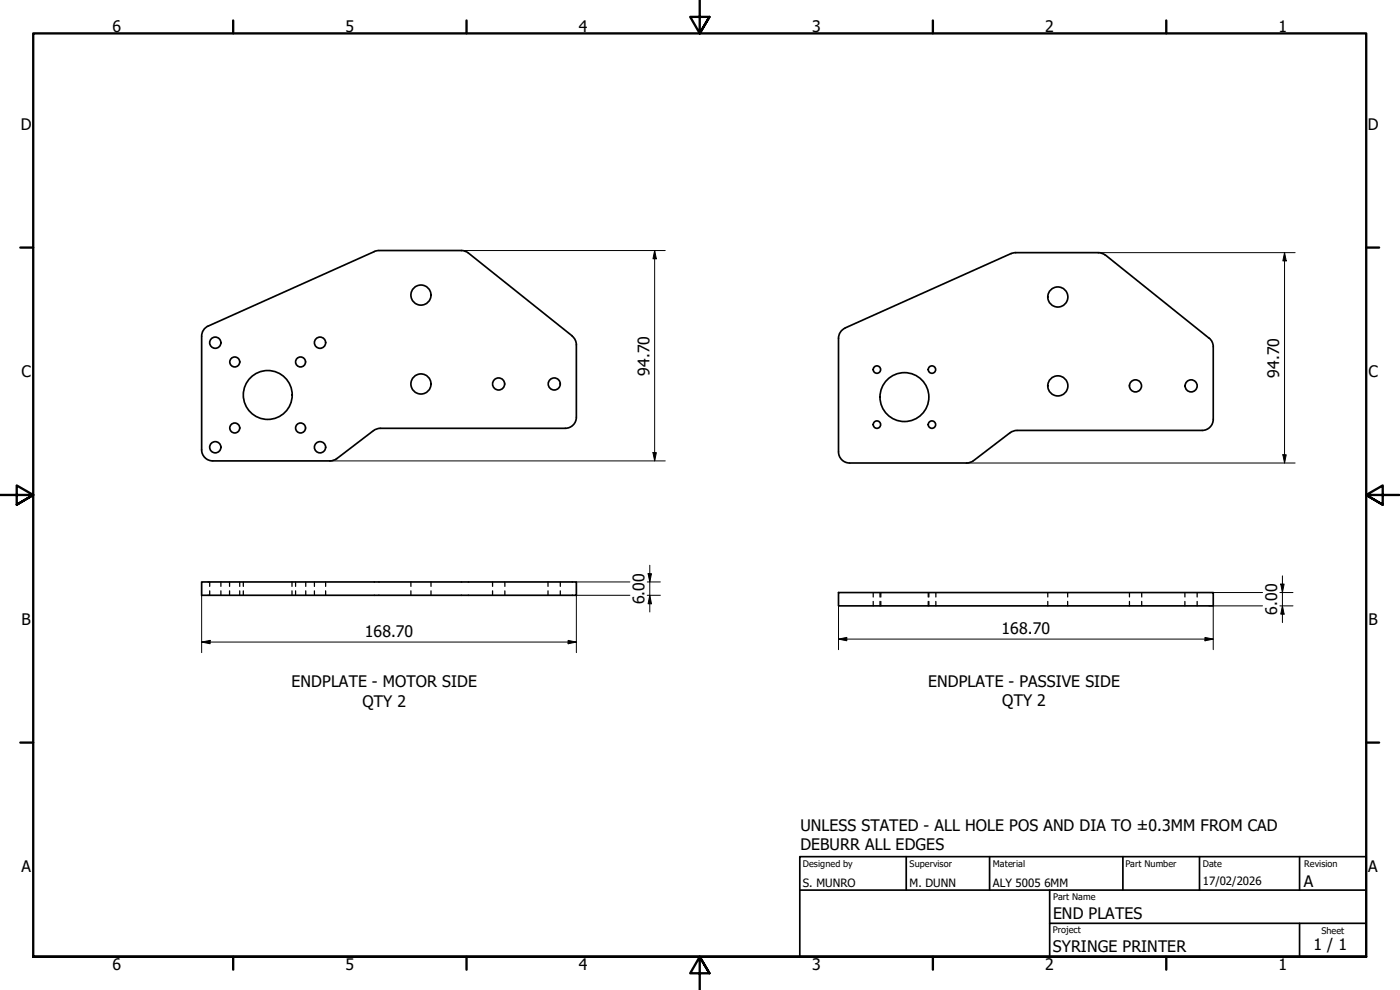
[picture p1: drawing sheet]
<svg xmlns="http://www.w3.org/2000/svg" width="420mm" height="297mm" viewBox="0 0 420 297" stroke-linecap="round" stroke-linejoin="round" font-family="sans-serif">
<!-- layer: Visible (ISO) -->
<g fill="none" stroke="#000" stroke-width=".51">
<path d="M113.7 75.2l-1 .1-50.2 22.5-.9 .6-.7 .9-.4 1.6M113.7 75.2h24.8M138.5 75.2l.9 .1 1.1 .6M140.6 75.9l31.8 25.7 .6 1.8v21.8a3.3 3.3 0 0 1-3.3 3.3h-56l-1.6 .7-11.1 8.5M304.8 75.8h24.8l1.3 .3 .8 .4 31.2 24.9 .9 1.2 .3 1.4v21.8M304.8 75.8l-1.3 .3-49.9 22.3-.9 .7-.7 .8-.3 1.6M60.5 100.9v34.1a3.3 3.3 0 0 0 3.3 3.3h35.2M251.7 101.5v34.1a3.3 3.3 0 0 0 3.3 3.3h35.1l1.3-.2 .7-.5M101 137.6l-1.1 .6-.9 .1M364.1 125.8a3.3 3.3 0 0 1-3.3 3.3l-56 .1-1.6 .6-11 8.4M60.5 174.6h112.5v4h-112.5zM251.7 177.8h112.4v4h-112.4z"/>
<circle cx="126.3" cy="88.5" r="3"/>
<circle cx="317.5" cy="89.1" r="3"/>
<circle cx="64.6" cy="102.8" r="1.68"/>
<circle cx="70.5" cy="108.6" r="1.49"/>
<circle cx="80.4" cy="118.5" r="7.3"/>
<circle cx="90.2" cy="108.6" r="1.49"/>
<circle cx="96" cy="102.8" r="1.68"/>
<circle cx="126.3" cy="115.2" r="3"/>
<circle cx="149.6" cy="115.2" r="1.81"/>
<circle cx="166.3" cy="115.2" r="1.81"/>
<circle cx="263.2" cy="110.9" r="1.11"/>
<circle cx="271.4" cy="119.1" r="7.3"/>
<circle cx="279.7" cy="110.9" r="1.11"/>
<circle cx="317.5" cy="115.8" r="3"/>
<circle cx="340.8" cy="115.8" r="1.81"/>
<circle cx="357.5" cy="115.8" r="1.81"/>
<circle cx="64.6" cy="134.2" r="1.68"/>
<circle cx="70.5" cy="128.4" r="1.49"/>
<circle cx="90.2" cy="128.4" r="1.49"/>
<circle cx="96" cy="134.2" r="1.68"/>
<circle cx="263.2" cy="127.4" r="1.11"/>
<circle cx="279.7" cy="127.4" r="1.11"/>
</g>
<!-- layer: Hidden (ISO) -->
<g fill="none" stroke="#000" stroke-width=".38">
<path d="M62.9 174.6v1.3M62.9 177.3v1.3M66.3 174.6v1.3M66.3 177.3v1.3M68.9 174.6v1.3M68.9 177.3v1.3M71.9 174.6v1.3M71.9 177.3v1.3M73 174.6v1.3M73 177.3v1.3M87.6 174.6v1.3M87.6 177.3v1.3"/>
<path d="M88.7 174.6v1.3M88.7 177.3v1.3M91.8 174.6v1.3M91.8 177.3v1.3M94.4 174.6v1.3M94.4 177.3v1.3M97.7 174.6v1.3M97.7 177.3v1.3M123.3 174.6v1.3M123.3 177.3v1.3M129.3 174.6v1.3M129.3 177.3v1.3"/>
<path d="M147.8 174.6v1.3M147.8 177.3v1.3M151.5 174.6v1.3M151.5 177.3v1.3M164.5 174.6v1.3M164.5 177.3v1.3M168.1 174.6v1.3M168.1 177.3v1.3M262.1 177.8v1.3M264.1 177.8v1.3M264.4 177.8v1.3M278.6 177.8v1.3"/>
<path d="M278.8 177.8v1.3M280.9 177.8v1.3M314.5 177.8v1.3M320.4 177.8v1.3M339 177.8v1.3M342.6 177.8v1.3M355.6 177.8v1.3M359.3 177.8v1.3M262.1 180.5v1.3M264.1 180.5v1.3M264.4 180.5v1.3M278.6 180.5v1.3"/>
<path d="M278.8 180.5v1.3M280.9 180.5v1.3M314.5 180.5v1.3M320.4 180.5v1.3M339 180.5v1.3M342.6 180.5v1.3M355.6 180.5v1.3M359.3 180.5v1.3"/>
</g>
<!-- layer: Border (ISO) -->
<g fill="none" stroke="#000" stroke-width=".7">
<path d="M70 6.1v3.9M140 6.1v3.9M210 0v10l-2.9-4.9h5.8l-2.9 4.9 2.9-4.9M280 6.1v3.9M350 6.1v3.9M6.1 74.3h3.9M410 74.3h3.9M0 148.5h10l-5-2.8v5.7l5-2.9-5 2.9M420 148.5h-10l5-2.8v5.7l-5-2.9 5 2.9M6.1 222.8h3.9M410 222.8h3.9M10 287.1v-277.1h400v277.1h-400h400"/>
<path d="M70 287.1v3.8M140 287.1v3.8M212.9 292l-2.9-4.9 2.9 4.9h-5.8l2.9-4.9v9.9M280 287.1v3.8M350 287.1v3.8"/>
</g>
<!-- layer: Title (ISO) -->
<path d="M240 257h170v30.1h-170zM272 257v10.1M297 257v10.1M337 257v10.1M360 257v10.1M390 257v10.1M240 267.1h170M315 277h95M315 267.1v20M390 277v10.1" fill="none" stroke="#000" stroke-width=".51"/>
<!-- layer: Dimension (ISO) -->
<g fill="none" stroke="#000" stroke-width=".3">
<path d="M138.5 75.2h61.1M196.5 75.2l.5 2.4h-1zM196.5 75.2v63.1M329.6 75.8h59.1M385.5 75.8l.5 2.5h-1zM385.5 75.8v63.1M99 138.3h100.6M196 135.8h1l-.5 2.5zM290.1 138.9h98.6M385 136.4h1l-.5 2.5zM60.5 178.6v17.2M173 174.6h16"/>
<path d="M189 178.6h-16v17.2M194.2 174.6h4M194.2 178.6h4M194.5 172.1h1l-.5 2.5zM195 178.6l.5 2.6h-1zM195 169.6v14M362.8 177.8h16.1M384.1 177.8h3.9M384.4 175.2h1l-.5 2.6zM384.9 172.8v14M60.5 192.6l2.6-.5v1.1zM60.5 192.6h112.5"/>
<path d="M170.5 192.1l2.5 .5-2.5 .6zM251.7 191.8l2.4-.6v1.1zM251.7 191.8h112.4M251.7 181.8v13.1M361.6 191.2l2.5 .6-2.5 .5zM362.8 181.8h16.1M364.1 181.8v13.1M384.1 181.8h3.9M384.9 181.8l.5 2.5h-1z"/>
</g>
<path d="M196.5 75.2l.5 2.4h-1zM385.5 75.8l.5 2.5h-1zM196 135.8h1l-.5 2.5zM385 136.4h1l-.5 2.5zM194.5 172.1h1l-.5 2.5zM384.4 175.2h1l-.5 2.6zM60.5 192.6l2.6-.5v1.1zM170.5 192.1l2.5 .5-2.5 .6zM195 178.6l.5 2.6h-1zM251.7 191.8l2.4-.6v1.1zM361.6 191.2l2.5 .6-2.5 .5zM384.9 181.8l.5 2.5h-1z" fill="#000"/>
<g font-size="4.8">
<text x="33.7" y="9.6">6</text>
<text x="103.7" y="9.6">5</text>
<text x="173.7" y="9.6">4</text>
<text x="243.7" y="9.6">3</text>
<text x="313.7" y="9.6">2</text>
<text x="383.7" y="9.6">1</text>
<text x="6.2" y="38.9">D</text>
<text x="410.5" y="38.9">D</text>
<text x="6.4" y="113.1">C</text>
<text x="194.9" y="112.7" transform="rotate(-90 194.9 112.7)">94.70</text>
<text x="383.9" y="113.3" transform="rotate(-90 383.9 113.3)">94.70</text>
<text x="410.7" y="113.1">C</text>
<text x="193.4" y="181.3" transform="rotate(-90 193.4 181.3)">6.00</text>
<text x="383.3" y="184.5" transform="rotate(-90 383.3 184.5)">6.00</text>
<text x="6.4" y="187.4">B</text>
<text x="109.5" y="191">168.70</text>
<text x="300.6" y="190.2">168.70</text>
<text x="410.7" y="187.4">B</text>
<text x="87.5" y="206.2">ENDPLATE - MOTOR SIDE</text>
<text x="278.6" y="206.1">ENDPLATE - PASSIVE SIDE</text>
<text x="108.8" y="212">QTY 2</text>
<text x="300.8" y="211.8">QTY 2</text>
<text x="240.2" y="249.2">UNLESS STATED - ALL HOLE POS AND DIA TO ±0.3MM FROM CAD</text>
<text x="240.2" y="254.9">DEBURR ALL EDGES</text>
<text x="6.4" y="261.7">A</text>
<text x="410.7" y="261.7">A</text>
<text x="391.3" y="266.1">A</text>
<text x="316" y="275.8">END PLATES</text>
<text x="316" y="285.6">SYRINGE PRINTER</text>
<text x="394.2" y="285">1 / 1</text>
<text x="33.7" y="290.9">6</text>
<text x="103.7" y="290.9">5</text>
<text x="173.7" y="290.9">4</text>
<text x="243.7" y="290.9">3</text>
<text x="313.7" y="290.9">2</text>
<text x="383.7" y="290.9">1</text>
</g>
<g font-size="3.4">
<text x="241" y="266">S. MUNRO</text>
<text x="273" y="266">M. DUNN</text>
<text x="298" y="266">ALY 5005</text>
<text x="313.4" y="266">6MM</text>
<text x="361" y="265.5">17/02/2026</text>
</g>
<g font-size="2.7">
<text x="241" y="260.1">Designed by</text>
<text x="273" y="260.1">Supervisor</text>
<text x="298" y="260.1">Material</text>
<text x="337.8" y="260.1">Part Number</text>
<text x="361" y="260">Date</text>
<text x="391.4" y="260.1">Revision</text>
<text x="316" y="270.1">Part Name</text>
<text x="316" y="280">Project</text>
<text x="396.6" y="280.1">Sheet</text>
</g>
</svg>
